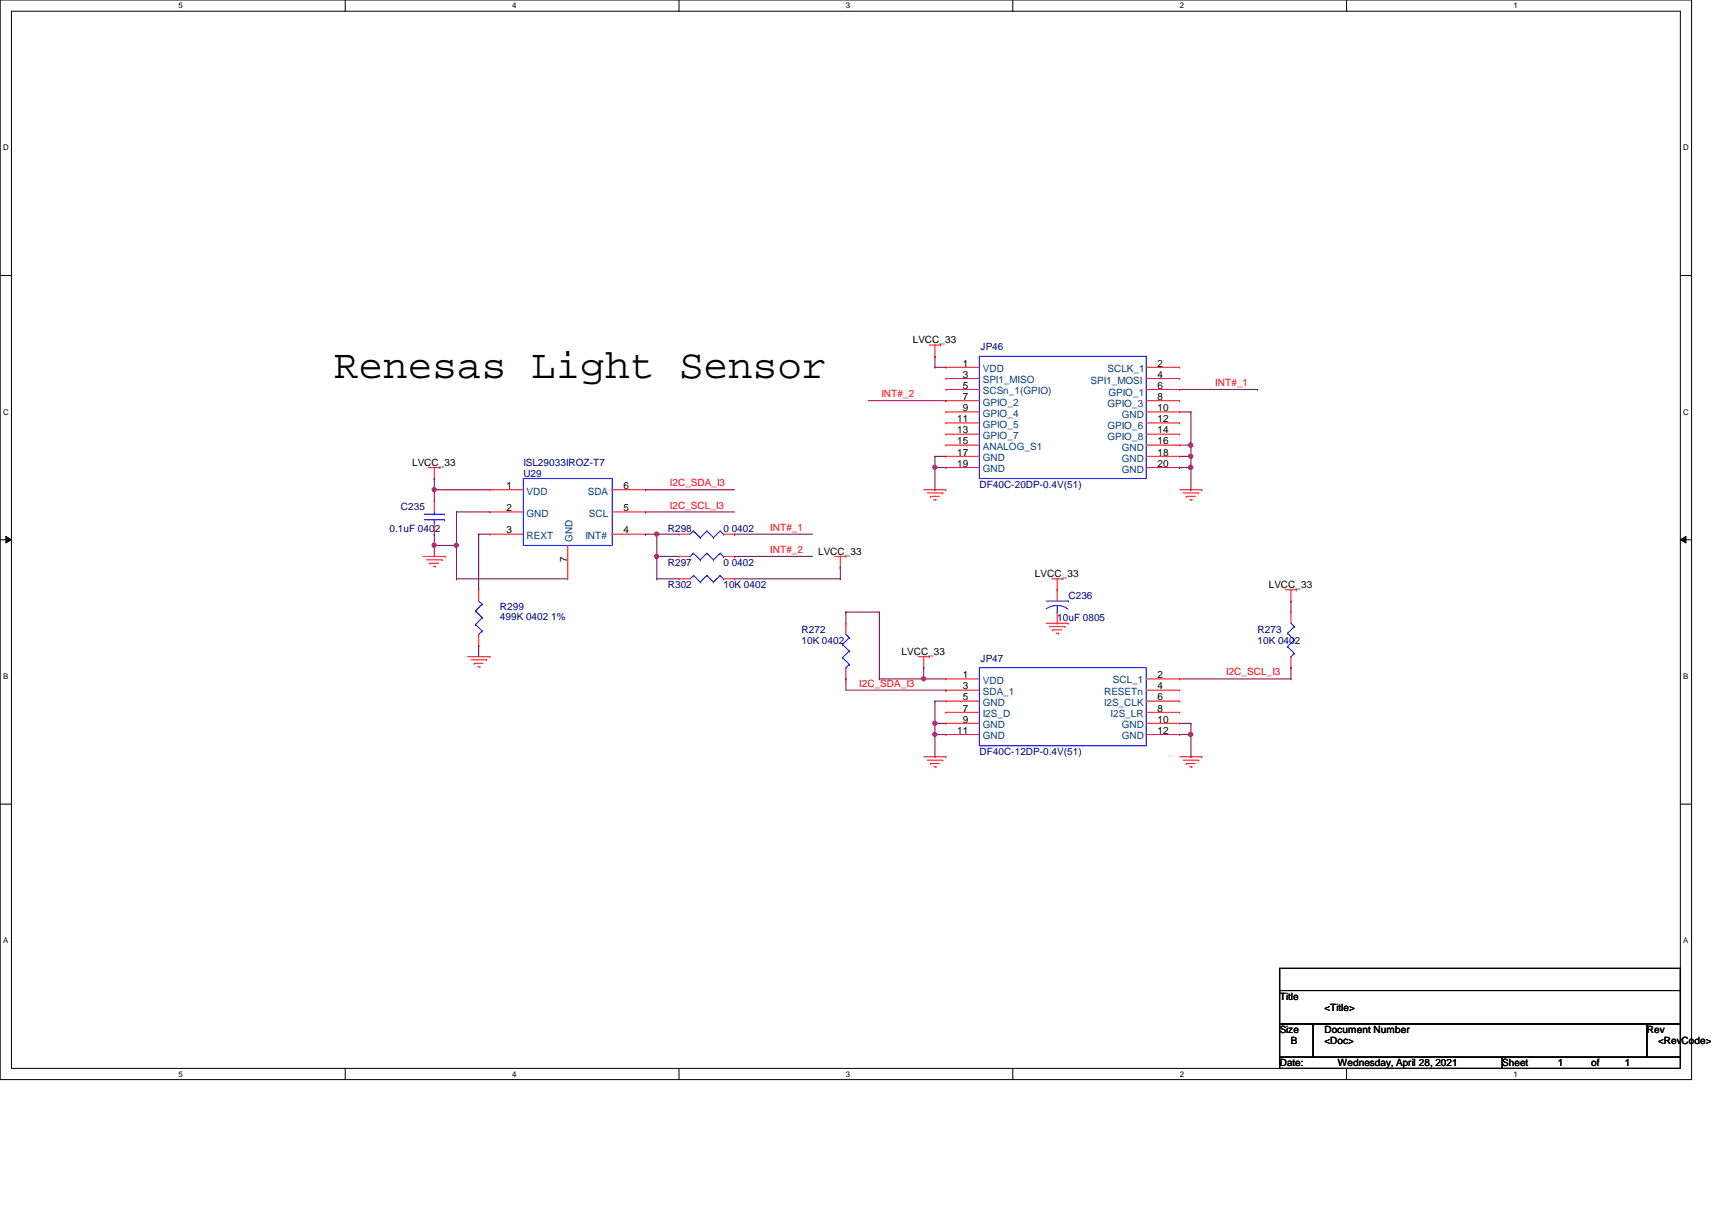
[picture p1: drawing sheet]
# OrCAD Capture schematic 49 RENESAS ISL29023_SENSOR.DSN
size B

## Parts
C235  0.1uF 0402  [C0402]
C236  10uF 0805  [C0805]
JP46  DF40C-20DP-0.4V(51)  [CON-DF40C-20DP-0.4V]
JP47  DF40C-12DP-0.4V(51)  [CON-DF40C-12DP-0.4V]
R272  10K 0402  [R0402]
R273  10K 0402  [R0402]
R297  0 0402  [R0402]
R298  0 0402  [R0402]
R299  499K 0402 1%  [R0402]
R302  10K 0402  [R0402]
U29  ISL29033IROZ-T7  [U-ISL29033]

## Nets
GND_L3: C235.2 C236.2 JP46.10(GND) JP46.16(GND) JP46.17(GND) JP46.18(GND) JP46.19(GND) JP46.20(GND) JP47.5(GND) JP47.9(GND) JP47.10(GND) JP47.11(GND) JP47.12(GND) R299.2 U29.2(GND) U29.7(GND)
I2C_SCL_I3: JP47.2(SCL_1) R273.2 U29.5(SCL)
I2C_SDA_I3: JP47.3(SDA_1) R272.2 U29.6(SDA)
INT#_1: JP46.6(GPIO_1) R298.2
INT#_2: JP46.7(GPIO_2) R297.2
LVCC_33: C235.1 C236.1 JP46.1(VDD) JP47.1(VDD) R272.1 R273.1 R302.2 U29.1(VDD)
N01163: R299.1 U29.3(REXT)
N01171: R297.1 R298.1 R302.1 U29.4(INT#)

Not connected (* = marked no-connect by the designer): JP46 2(SCLK_1) 3(SPI1_MISO) 4(SPI1_MOSI) 5(SCSn_1(GPIO)) 8(GPIO_3) 9(GPIO_4) 11(GPIO_5) 12(GPIO_6) 13(GPIO_7) 14(GPIO_8) 15(ANALOG_S1); JP47 4(RESETn) 6(I2S_CLK) 7(I2S_D) 8(I2S_LR)

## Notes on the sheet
- Renesas Light Sensor
